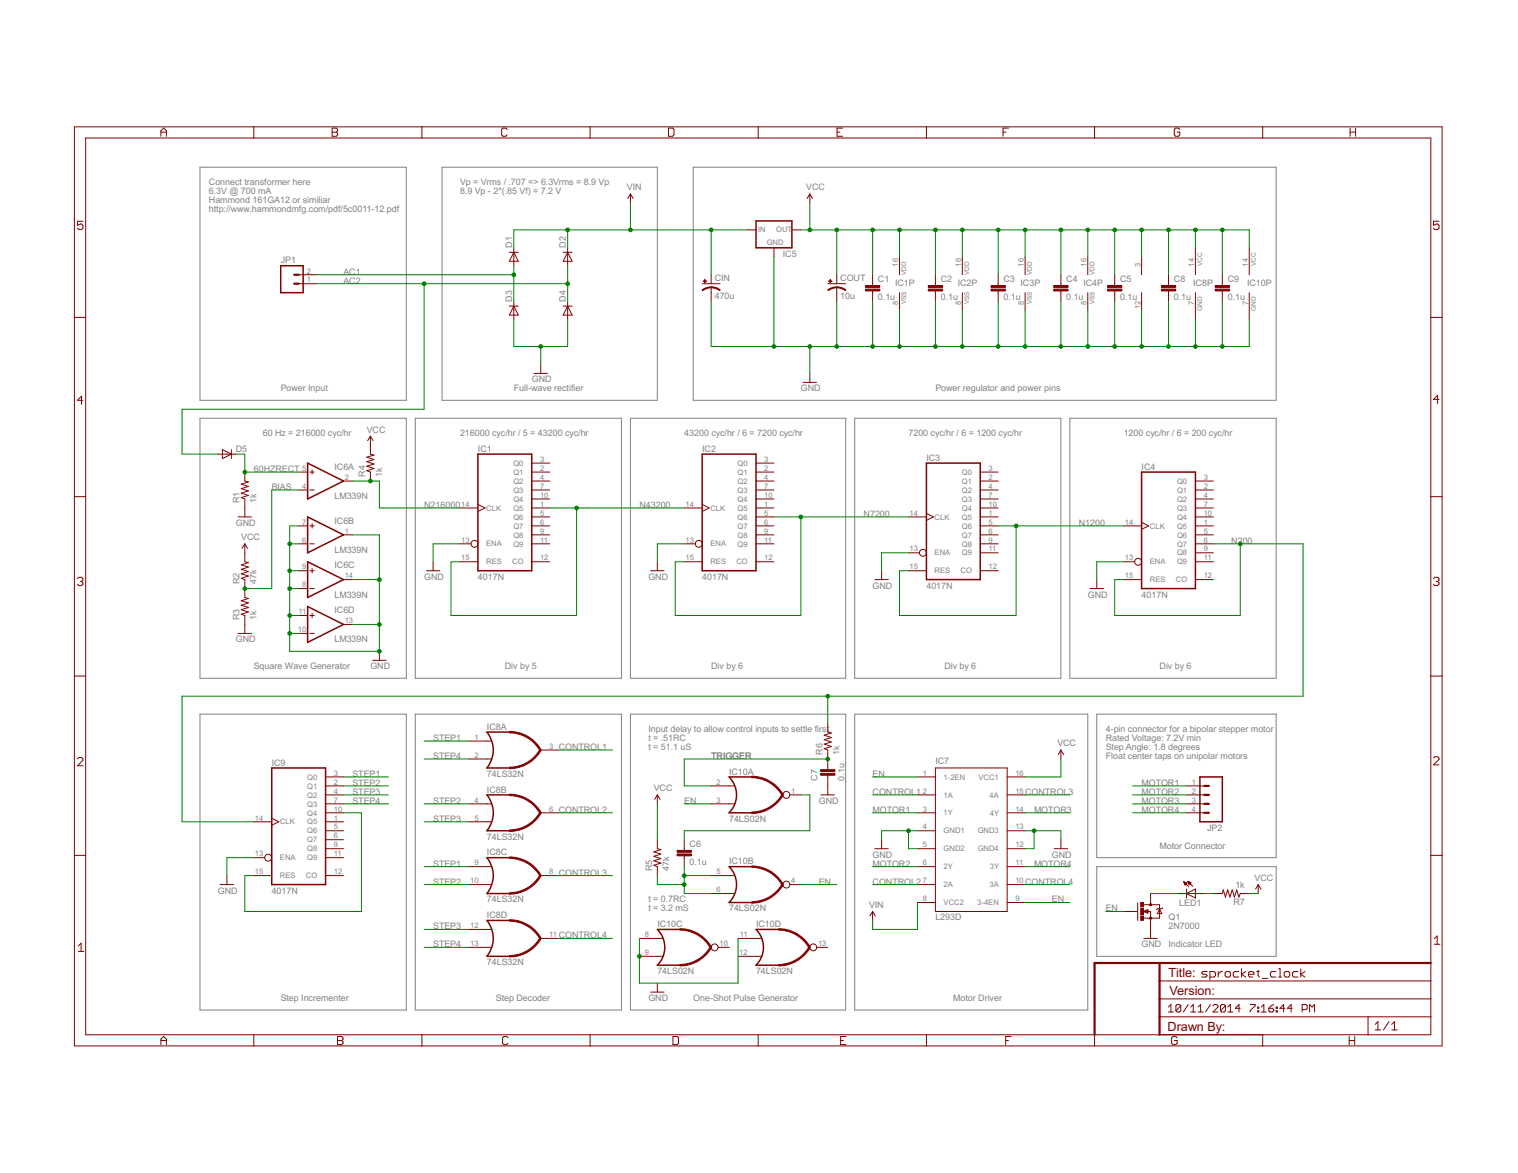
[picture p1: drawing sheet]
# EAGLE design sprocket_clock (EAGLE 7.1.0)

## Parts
C1  0.1u  CAPPTH1  [CAP-PTH-5MM]
C2  0.1u  CAPPTH1  [CAP-PTH-5MM]
C3  0.1u  CAPPTH1  [CAP-PTH-5MM]
C4  0.1u  CAPPTH1  [CAP-PTH-5MM]
C5  0.1u  CAPPTH1  [CAP-PTH-5MM]
C6  0.1u  CAPPTH1  [CAP-PTH-5MM]
C7  0.1u  CAPPTH1  [CAP-PTH-5MM]
C8  0.1u  CAPPTH1  [CAP-PTH-5MM]
C9  0.1u  CAPPTH1  [CAP-PTH-5MM]
CIN  470u  CAP_POLPTH3  [CPOL-RADIAL-1000UF-63V]
COUT  10u  CAP_POLPTH2  [CPOL-RADIAL-10UF-25V]
D1  DIODEPTH  [DIODE-1N4001]
D2  DIODEPTH  [DIODE-1N4001]
D3  DIODEPTH  [DIODE-1N4001]
D4  DIODEPTH  [DIODE-1N4001]
D5  DIODEPTH  [DIODE-1N4001]
IC1  4017N  [DIL16]
IC2  4017N  [DIL16]
IC3  4017N  [DIL16]
IC4  4017N  [DIL16]
IC5  V_REG_78XXTO-92  [TO-92]
IC6  LM339N  [DIL14]
IC7  L293D  [DIL16]
IC8  74LS32N  [DIL14]
IC9  4017N  [DIL16]
IC10  74LS02N  [DIL14]
JP1  M023.5MM-NO_SILK  [SCREWTERMINAL-3.5MM-2-NS]
JP2  M04SCREW  [SCREWTERMINAL-3.5MM-4]
LED1  LED5MM  [LED5MM]
Q1  2N7000  MOSFET-NCHANNEL2N7000  [TO-92]
R1  1k  RESISTORPTH-1/4W  [AXIAL-0.4]
R2  47k  RESISTORPTH-1/4W  [AXIAL-0.4]
R3  1k  RESISTORPTH-1/4W  [AXIAL-0.4]
R4  1k  RESISTORPTH-1/4W  [AXIAL-0.4]
R5  47k  RESISTORPTH-1/4W  [AXIAL-0.4]
R6  1k  RESISTORPTH-1/4W  [AXIAL-0.4]
R7  1k  RESISTORPTH-1/4W  [AXIAL-0.4]

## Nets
60HZRECT: D5.C IC6.5(A:+IN) R1.P$2
AC1: D1.A D3.C JP1.2
AC2: D2.A D4.C D5.A JP1.1
BIAS: IC6.4(A:-IN) R2.P$1 R3.P$2
CONTROL1: IC7.2(1A) IC8.3(A:O)
CONTROL2: IC7.7(2A) IC8.6(B:O)
CONTROL3: IC7.15(4A) IC8.8(C:O)
CONTROL4: IC7.10(3A) IC8.11(D:O)
EN: IC7.1(1-2EN) IC7.9(3-4EN) IC10.3(A:I1) IC10.4(B:O) Q1.2(G)
GND: C1.2 C2.2 C3.2 C4.2 C5.2 C7.2 C8.2 C9.2 CIN.2(-) COUT.2(-) D3.A D4.A IC1.8(VSS) IC1.13(ENA) IC2.8(VSS) IC3.8(VSS) IC4.8(VSS) IC5.1(GND) IC6.1(B:OUT) IC6.6(B:-IN) IC6.7(B:+IN) IC6.8(C:-IN) IC6.9(C:+IN) IC6.10(D:-IN) IC6.11(D:+IN) IC6.12(P:GND) IC6.13(D:OUT) IC6.14(C:OUT) IC7.4(GND1) IC7.5(GND2) IC7.12(GND4) IC7.13(GND3) IC8.7(P:GND) IC10.7(P:GND) Q1.1(S) R1.P$1 R3.P$1
MOTOR1: IC7.3(1Y) JP2.1
MOTOR2: IC7.6(2Y) JP2.2
MOTOR3: IC7.14(4Y) JP2.3
MOTOR4: IC7.11(3Y) JP2.4
N200: IC4.6(Q7) IC4.15(RES) IC9.14(CLK) R6.P$2
N1200: IC3.5(Q6) IC3.15(RES) IC4.14(CLK)
N7200: IC2.5(Q6) IC2.15(RES) IC3.14(CLK)
N43200: IC1.1(Q5) IC1.15(RES) IC2.14(CLK)
N216000: IC1.14(CLK) IC6.2(A:OUT) R4.P$1
N$1: LED1.A R7.P$2
N$2: IC9.10(Q4) IC9.15(RES)
N$4: C6.1 IC10.1(A:O)
N$5: C6.2 IC10.5(B:I0) IC10.6(B:I1) R5.P$1
N$6: LED1.K(C) Q1.3(D)
N$7: IC10.8(C:I0) IC10.9(C:I1) IC10.11(D:I0)
STEP1: IC8.1(A:I0) IC8.9(C:I0) IC9.3(Q0)
STEP2: IC8.4(B:I0) IC8.10(C:I1) IC9.2(Q1)
STEP3: IC8.5(B:I1) IC8.12(D:I0) IC9.4(Q2)
STEP4: IC8.2(A:I1) IC8.13(D:I1) IC9.7(Q3)
TRIGGER: C7.1 IC10.2(A:I0) R6.P$1
VCC: C1.1 C2.1 C3.1 C4.1 C5.1 C8.1 COUT.1(+) IC1.16(VDD) IC2.16(VDD) IC3.16(VDD) IC4.16(VDD) IC5.3(OUT) IC6.3(P:V+) IC7.16(VCC1) IC8.14(P:VCC) IC10.14(P:VCC) R2.P$2 R4.P$2 R5.P$2 R7.P$1
VIN: CIN.1(+) D1.C D2.C IC5.2(IN) IC7.8(VCC2)
Unconnected: C9.1 IC1.2(Q1) IC1.3(Q0) IC1.4(Q2) IC1.5(Q6) IC1.6(Q7) IC1.7(Q3) IC1.9(Q8) IC1.10(Q4) IC1.11(Q9) IC1.12(CO) IC2.1(Q5) IC2.2(Q1) IC2.3(Q0) IC2.4(Q2) IC2.6(Q7) IC2.7(Q3) IC2.9(Q8) IC2.10(Q4) IC2.11(Q9) IC2.12(CO) IC2.13(ENA) IC3.1(Q5) IC3.2(Q1) IC3.3(Q0) IC3.4(Q2) IC3.6(Q7) IC3.7(Q3) IC3.9(Q8) IC3.10(Q4) IC3.11(Q9) IC3.12(CO) IC3.13(ENA) IC4.1(Q5) IC4.2(Q1) IC4.3(Q0) IC4.4(Q2) IC4.5(Q6) IC4.7(Q3) IC4.9(Q8) IC4.10(Q4) IC4.11(Q9) IC4.12(CO) IC4.13(ENA) IC9.1(Q5) IC9.5(Q6) IC9.6(Q7) IC9.9(Q8) IC9.11(Q9) IC9.12(CO) IC9.13(ENA) IC10.10(C:O) IC10.12(D:I1) IC10.13(D:O)

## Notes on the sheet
- Connect transformer here | Vp = Vrms / .707 => 6.3Vrms = 8.9 Vp
- 6.3V @ 700 mA | 8.9 Vp - 2*(.85 Vf) = 7.2 V
- Hammond 161GA12 or similiar
- http://www.hammondmfg.com/pdf/5c0011-12.pdf
- Power Input | Full-wave rectifier | Power regulator and power pins
- 60 Hz = 216000 cyc/hr | 216000 cyc/hr / 5 = 43200 cyc/hr | 43200 cyc/hr / 6 = 7200 cyc/hr | 7200 cyc/hr / 6 = 1200 cyc/hr | 1200 cyc/hr / 6 = 200 cyc/hr
- Square Wave Generator | Div by 5 | Div by 6 | Div by 6 | Div by 6
- Input delay to allow control inputs to settle first | 4-pin connector for a bipolar stepper motor
- t = .51RC | Rated Voltage: 7.2V min
- t = 51.1 uS | Step Angle: 1.8 degrees
- Float center taps on unipolar motors
- Motor Connector
- t = 0.7RC
- t = 3.2 mS
- Indicator LED
- Step Incrementer | Step Decoder | One-Shot Pulse Generator | Motor Driver

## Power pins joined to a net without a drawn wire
VDD: IC9.16(VDD)
VSS: IC9.8(VSS)

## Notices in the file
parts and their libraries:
SparkFun-Aesthetics: Licensing: CC v3.0 Share-Alike You are welcome to use this library for commercial purposes.
